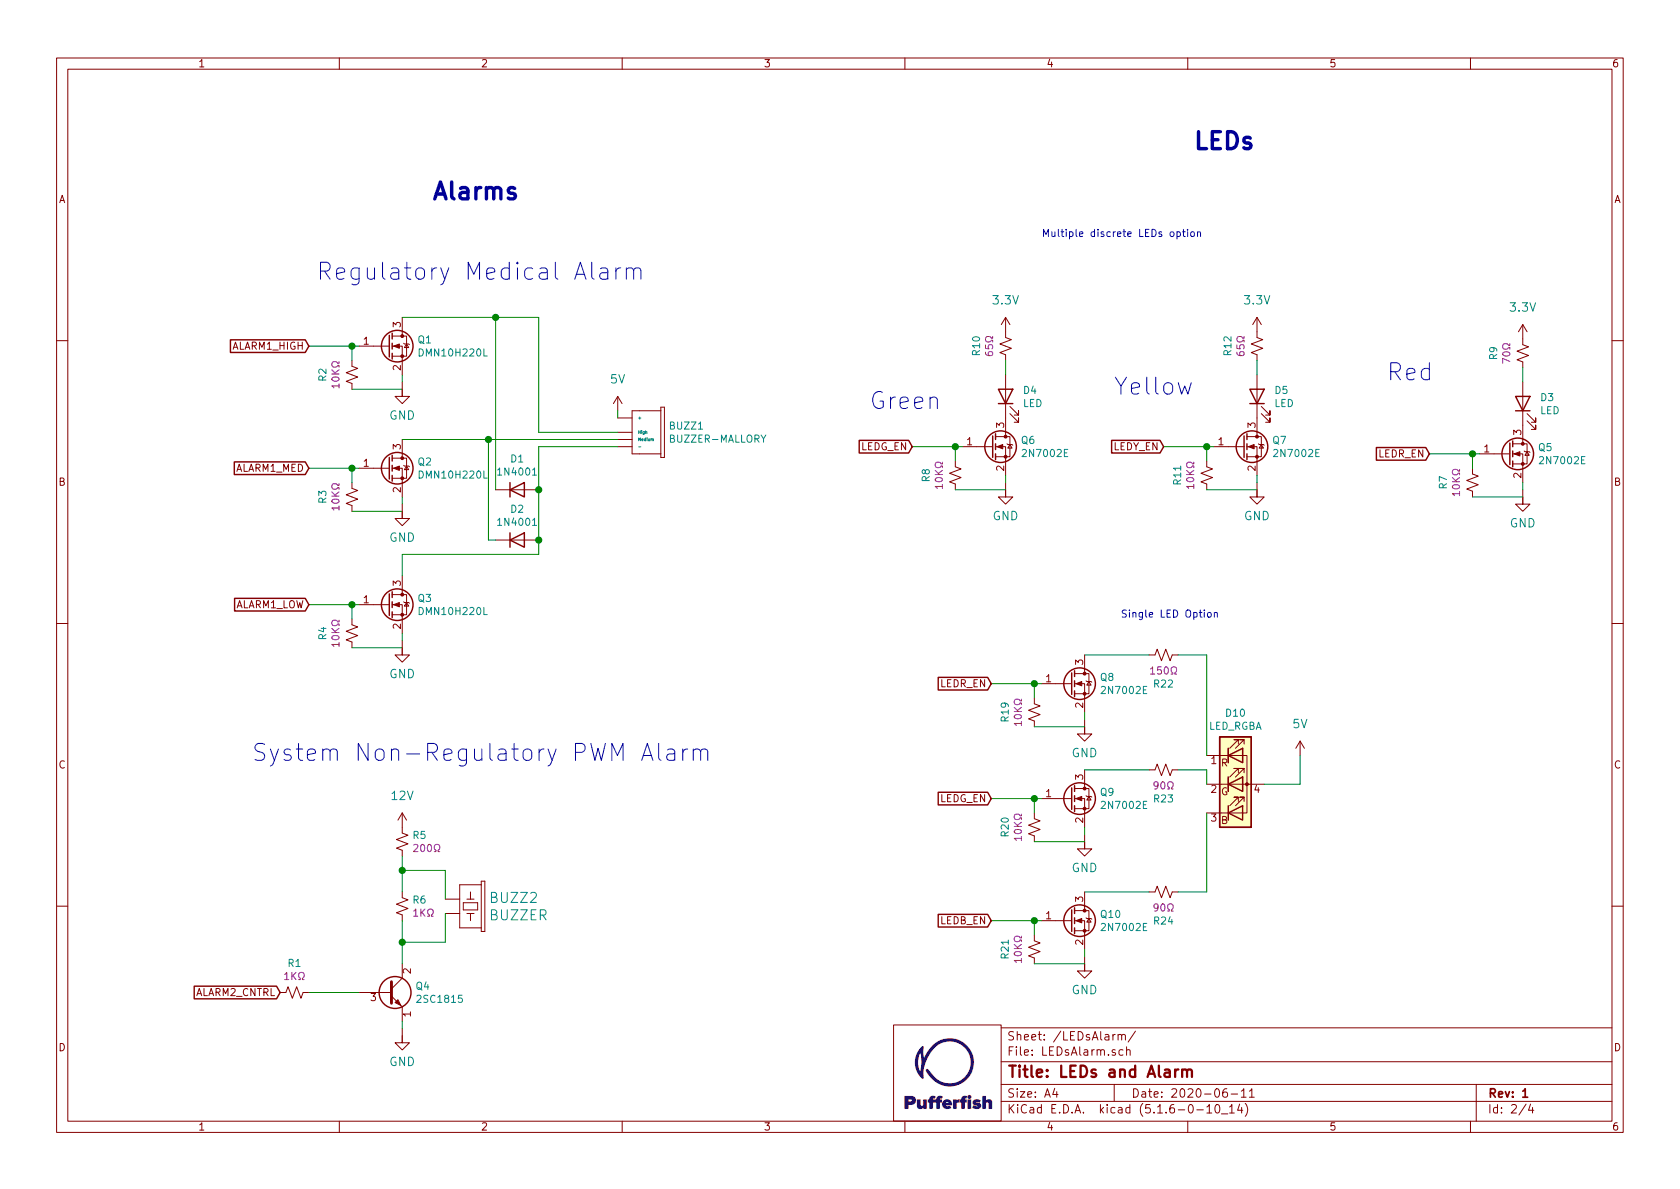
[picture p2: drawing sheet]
EESchema Schematic File Version 4
EELAYER 30 0
EELAYER END
$Descr A4 11693 8268
encoding utf-8
Sheet 2 4
Title "LEDs and Alarm"
Date "2020-06-11"
Rev "1"
Comp ""
Comment1 ""
Comment2 ""
Comment3 ""
Comment4 ""
$EndDescr
$Comp
L Pufferfish:GND #GND?
U 1 1
P 2800 7250
AR Path="/5EE45818" Ref="#GND?"  Part="1" 
AR Path="/5EE41C08/5EE45818" Ref="#GND04"  Part="1" 
F 0 "#GND04" H 2800 7250 50  0001 C CNN
F 1 "GND" H 2800 7120 59  0000 C CNN
F 2 "" H 2800 7250 50  0001 C CNN
F 3 "" H 2800 7250 50  0001 C CNN
	1    2800 7250
	1    0    0    -1  
$EndComp
$Comp
L Pufferfish:RES_SMD_0805 R?
U 1 1
P 2800 6300
AR Path="/5EE45820" Ref="R?"  Part="1" 
AR Path="/5EE41C08/5EE45820" Ref="R6"  Part="1" 
F 0 "R6" H 2868 6346 50  0000 L CNN
F 1 "RES_SMD_0805" H 2880 6110 50  0001 L CNN
F 2 "Pufferfish:RES_SMD_0805" H 3000 5900 50  0001 C CNN
F 3 "~" H 2800 6300 50  0001 C CNN
F 4 "?%" H 2950 6200 50  0001 C CNN "Tolerance"
F 5 "1KΩ" H 2868 6255 50  0000 L CNN "Resistance"
	1    2800 6300
	1    0    0    -1  
$EndComp
$Comp
L Pufferfish:RES_SMD_0805 R?
U 1 1
P 2050 6900
AR Path="/5EE45828" Ref="R?"  Part="1" 
AR Path="/5EE41C08/5EE45828" Ref="R1"  Part="1" 
F 0 "R1" V 1845 6900 50  0000 C CNN
F 1 "RES_SMD_0805" H 2130 6710 50  0001 L CNN
F 2 "Pufferfish:RES_SMD_0805" H 2250 6500 50  0001 C CNN
F 3 "~" H 2050 6900 50  0001 C CNN
F 4 "?%" H 2200 6800 50  0001 C CNN "Tolerance"
F 5 "1KΩ" V 1936 6900 50  0000 C CNN "Resistance"
	1    2050 6900
	0    1    1    0   
$EndComp
$Comp
L Pufferfish:12V #SUPPLY?
U 1 1
P 2800 5750
AR Path="/5EE4582E" Ref="#SUPPLY?"  Part="1" 
AR Path="/5EE41C08/5EE4582E" Ref="#SUPPLY01"  Part="1" 
F 0 "#SUPPLY01" H 2800 5750 50  0001 C CNN
F 1 "12V" H 2800 5972 59  0000 C CNN
F 2 "" H 2800 5750 50  0001 C CNN
F 3 "" H 2800 5750 50  0001 C CNN
	1    2800 5750
	1    0    0    -1  
$EndComp
Wire Wire Line
	2800 7100 2800 7150
$Comp
L Pufferfish:BUZZER-12MM BUZZ?
U 1 1
P 3200 6250
AR Path="/5EE45835" Ref="BUZZ?"  Part="1" 
AR Path="/5EE41C08/5EE45835" Ref="BUZZ2"  Part="1" 
F 0 "BUZZ2" V 3189 6452 70  0000 L CNN
F 1 "BUZZER" V 3310 6452 70  0000 L CNN
F 2 "Pufferfish:Buzzer_PS1927P02" H 3200 5900 50  0001 C CNN
F 3 "" H 3200 6250 50  0001 C CNN
	1    3200 6250
	0    1    1    0   
$EndComp
Wire Wire Line
	2150 6900 2500 6900
Wire Wire Line
	2800 6700 2800 6550
Wire Wire Line
	2800 6200 2800 6050
Wire Wire Line
	3100 6250 3100 6050
Wire Wire Line
	3100 6050 2800 6050
Connection ~ 2800 6050
Wire Wire Line
	2800 6050 2800 5950
Wire Wire Line
	3100 6350 3100 6550
Wire Wire Line
	3100 6550 2800 6550
Connection ~ 2800 6550
Wire Wire Line
	2800 6550 2800 6400
Text GLabel 1950 6900 0    50   Input ~ 0
ALARM2_CNTRL
$Comp
L Pufferfish:RES_SMD_0805 R?
U 1 1
P 2800 5850
AR Path="/5EE4584A" Ref="R?"  Part="1" 
AR Path="/5EE41C08/5EE4584A" Ref="R5"  Part="1" 
F 0 "R5" H 2868 5896 50  0000 L CNN
F 1 "RES_SMD_0805" H 2880 5660 50  0001 L CNN
F 2 "Pufferfish:RES_SMD_0805" H 3000 5450 50  0001 C CNN
F 3 "~" H 2800 5850 50  0001 C CNN
F 4 "?%" H 2950 5750 50  0001 C CNN "Tolerance"
F 5 "200Ω" H 2868 5805 50  0000 L CNN "Resistance"
	1    2800 5850
	1    0    0    -1  
$EndComp
$Comp
L Pufferfish:RES_SMD_0805 R?
U 1 1
P 10600 2450
AR Path="/5EE527E9" Ref="R?"  Part="1" 
AR Path="/5EE41C08/5EE527E9" Ref="R9"  Part="1" 
F 0 "R9" V 10395 2450 50  0000 C CNN
F 1 "RES_SMD_0805" H 10680 2260 50  0001 L CNN
F 2 "Pufferfish:RES_SMD_0805" H 10800 2050 50  0001 C CNN
F 3 "~" H 10600 2450 50  0001 C CNN
F 4 "?%" H 10750 2350 50  0001 C CNN "Tolerance"
F 5 "70Ω" V 10486 2450 50  0000 C CNN "Resistance"
	1    10600 2450
	1    0    0    -1  
$EndComp
$Comp
L Device:LED D?
U 1 1
P 10600 2800
AR Path="/5EE527EF" Ref="D?"  Part="1" 
AR Path="/5EE41C08/5EE527EF" Ref="D3"  Part="1" 
F 0 "D3" V 10639 2682 50  0000 R CNN
F 1 "LED" V 10548 2682 50  0000 R CNN
F 2 "Pufferfish:LED_SMD_1411_3528" H 10600 2800 50  0001 C CNN
F 3 "~" H 10600 2800 50  0001 C CNN
	1    10600 2800
	0    -1   -1   0   
$EndComp
Wire Wire Line
	10600 2550 10600 2650
$Comp
L Pufferfish:3.3V #SUPPLY03
U 1 1
P 10600 2350
F 0 "#SUPPLY03" H 10600 2350 50  0001 C CNN
F 1 "3.3V" H 10600 2572 59  0000 C CNN
F 2 "" H 10600 2350 50  0001 C CNN
F 3 "" H 10600 2350 50  0001 C CNN
	1    10600 2350
	1    0    0    -1  
$EndComp
$Comp
L Pufferfish:RES_SMD_0805 R?
U 1 1
P 8750 2400
AR Path="/5EE5280E" Ref="R?"  Part="1" 
AR Path="/5EE41C08/5EE5280E" Ref="R12"  Part="1" 
F 0 "R12" V 8545 2400 50  0000 C CNN
F 1 "RES_SMD_0805" H 8830 2210 50  0001 L CNN
F 2 "Pufferfish:RES_SMD_0805" H 8950 2000 50  0001 C CNN
F 3 "~" H 8750 2400 50  0001 C CNN
F 4 "?%" H 8900 2300 50  0001 C CNN "Tolerance"
F 5 "65Ω" V 8636 2400 50  0000 C CNN "Resistance"
	1    8750 2400
	1    0    0    -1  
$EndComp
Wire Wire Line
	8750 2500 8750 2600
$Comp
L Pufferfish:3.3V #SUPPLY05
U 1 1
P 8750 2300
F 0 "#SUPPLY05" H 8750 2300 50  0001 C CNN
F 1 "3.3V" H 8750 2522 59  0000 C CNN
F 2 "" H 8750 2300 50  0001 C CNN
F 3 "" H 8750 2300 50  0001 C CNN
	1    8750 2300
	1    0    0    -1  
$EndComp
$Comp
L Pufferfish:RES_SMD_0805 R?
U 1 1
P 7000 2400
AR Path="/5EE5283F" Ref="R?"  Part="1" 
AR Path="/5EE41C08/5EE5283F" Ref="R10"  Part="1" 
F 0 "R10" V 6795 2400 50  0000 C CNN
F 1 "RES_SMD_0805" H 7080 2210 50  0001 L CNN
F 2 "Pufferfish:RES_SMD_0805" H 7200 2000 50  0001 C CNN
F 3 "~" H 7000 2400 50  0001 C CNN
F 4 "?%" H 7150 2300 50  0001 C CNN "Tolerance"
F 5 "65Ω" V 6886 2400 50  0000 C CNN "Resistance"
	1    7000 2400
	1    0    0    -1  
$EndComp
$Comp
L Device:LED D?
U 1 1
P 7000 2750
AR Path="/5EE52845" Ref="D?"  Part="1" 
AR Path="/5EE41C08/5EE52845" Ref="D4"  Part="1" 
F 0 "D4" V 7039 2632 50  0000 R CNN
F 1 "LED" V 6948 2632 50  0000 R CNN
F 2 "Pufferfish:LED_SMD_1411_3528" H 7000 2750 50  0001 C CNN
F 3 "~" H 7000 2750 50  0001 C CNN
	1    7000 2750
	0    -1   -1   0   
$EndComp
Wire Wire Line
	7000 2500 7000 2600
$Comp
L Pufferfish:3.3V #SUPPLY04
U 1 1
P 7000 2300
F 0 "#SUPPLY04" H 7000 2300 50  0001 C CNN
F 1 "3.3V" H 7000 2522 59  0000 C CNN
F 2 "" H 7000 2300 50  0001 C CNN
F 3 "" H 7000 2300 50  0001 C CNN
	1    7000 2300
	1    0    0    -1  
$EndComp
Text GLabel 6350 3100 0    50   Input ~ 0
LEDG_EN
$Comp
L Pufferfish-Interface-1-rescue:BUZZER-MALLORY-Pufferfish BUZZ1
U 1 1
P 4700 3000
AR Path="/5EE38C1D" Ref="BUZZ1"  Part="1" 
AR Path="/5EE41C08/5EE38C1D" Ref="BUZZ1"  Part="1" 
F 0 "BUZZ1" V 4654 2953 50  0000 L CNN
F 1 "BUZZER-MALLORY" V 4745 2953 50  0000 L CNN
F 2 "Pufferfish:Buzzer-MSS5MMG" H 4700 3000 50  0001 C CNN
F 3 "https://www.mspindy.com/Specifications/MSS5MMG.pdf" H 4700 3000 50  0001 C CNN
	1    4700 3000
	0    1    1    0   
$EndComp
Wire Wire Line
	4300 2850 4300 2900
$Comp
L Pufferfish:5V #SUPPLY02
U 1 1
P 4300 2850
F 0 "#SUPPLY02" H 4300 2850 50  0001 C CNN
F 1 "5V" H 4300 3072 59  0000 C CNN
F 2 "" H 4300 2850 50  0001 C CNN
F 3 "" H 4300 2850 50  0001 C CNN
	1    4300 2850
	1    0    0    -1  
$EndComp
Wire Wire Line
	4300 3100 3750 3100
Text GLabel 2150 3250 0    50   Input ~ 0
ALARM1_MED
Connection ~ 2450 3250
Wire Wire Line
	2450 3250 2500 3250
Wire Wire Line
	2150 3250 2450 3250
$Comp
L Pufferfish:GND #GND?
U 1 1
P 2800 3600
AR Path="/5EE93EE8" Ref="#GND?"  Part="1" 
AR Path="/5EE41C08/5EE93EE8" Ref="#GND02"  Part="1" 
F 0 "#GND02" H 2800 3600 50  0001 C CNN
F 1 "GND" H 2800 3470 59  0000 C CNN
F 2 "" H 2800 3600 50  0001 C CNN
F 3 "" H 2800 3600 50  0001 C CNN
	1    2800 3600
	1    0    0    -1  
$EndComp
Wire Wire Line
	2800 3450 2800 3500
$Comp
L Pufferfish:RES_SMD_0805 R?
U 1 1
P 2450 3450
AR Path="/5EE93EF5" Ref="R?"  Part="1" 
AR Path="/5EE41C08/5EE93EF5" Ref="R3"  Part="1" 
F 0 "R3" V 2245 3450 50  0000 C CNN
F 1 "RES_SMD_0805" H 2530 3260 50  0001 L CNN
F 2 "Pufferfish:RES_SMD_0805" H 2650 3050 50  0001 C CNN
F 3 "~" H 2450 3450 50  0001 C CNN
F 4 "?%" H 2600 3350 50  0001 C CNN "Tolerance"
F 5 "10KΩ" V 2336 3450 50  0000 C CNN "Resistance"
	1    2450 3450
	1    0    0    -1  
$EndComp
Wire Wire Line
	2450 3550 2800 3550
Wire Wire Line
	2450 3250 2450 3350
Wire Wire Line
	2450 4200 2450 4300
Wire Wire Line
	2450 4500 2800 4500
$Comp
L Pufferfish:RES_SMD_0805 R?
U 1 1
P 2450 4400
AR Path="/5EE5B711" Ref="R?"  Part="1" 
AR Path="/5EE41C08/5EE5B711" Ref="R4"  Part="1" 
F 0 "R4" V 2245 4400 50  0000 C CNN
F 1 "RES_SMD_0805" H 2530 4210 50  0001 L CNN
F 2 "Pufferfish:RES_SMD_0805" H 2650 4000 50  0001 C CNN
F 3 "~" H 2450 4400 50  0001 C CNN
F 4 "?%" H 2600 4300 50  0001 C CNN "Tolerance"
F 5 "10KΩ" V 2336 4400 50  0000 C CNN "Resistance"
	1    2450 4400
	1    0    0    -1  
$EndComp
Wire Wire Line
	2800 4400 2800 4450
$Comp
L Pufferfish:GND #GND?
U 1 1
P 2800 4550
AR Path="/5EE5B705" Ref="#GND?"  Part="1" 
AR Path="/5EE41C08/5EE5B705" Ref="#GND03"  Part="1" 
F 0 "#GND03" H 2800 4550 50  0001 C CNN
F 1 "GND" H 2800 4420 59  0000 C CNN
F 2 "" H 2800 4550 50  0001 C CNN
F 3 "" H 2800 4550 50  0001 C CNN
	1    2800 4550
	1    0    0    -1  
$EndComp
Wire Wire Line
	2150 4200 2450 4200
Wire Wire Line
	2450 4200 2500 4200
Connection ~ 2450 4200
Text GLabel 2150 4200 0    50   Input ~ 0
ALARM1_LOW
Wire Wire Line
	2800 3850 2800 4000
Text GLabel 2150 2400 0    50   Input ~ 0
ALARM1_HIGH
Connection ~ 2450 2400
Wire Wire Line
	2450 2400 2500 2400
Wire Wire Line
	2150 2400 2450 2400
$Comp
L Pufferfish:GND #GND?
U 1 1
P 2800 2750
AR Path="/5EEAC69F" Ref="#GND?"  Part="1" 
AR Path="/5EE41C08/5EEAC69F" Ref="#GND01"  Part="1" 
F 0 "#GND01" H 2800 2750 50  0001 C CNN
F 1 "GND" H 2800 2620 59  0000 C CNN
F 2 "" H 2800 2750 50  0001 C CNN
F 3 "" H 2800 2750 50  0001 C CNN
	1    2800 2750
	1    0    0    -1  
$EndComp
Wire Wire Line
	2800 2600 2800 2650
$Comp
L Pufferfish:RES_SMD_0805 R?
U 1 1
P 2450 2600
AR Path="/5EEAC6AC" Ref="R?"  Part="1" 
AR Path="/5EE41C08/5EEAC6AC" Ref="R2"  Part="1" 
F 0 "R2" V 2245 2600 50  0000 C CNN
F 1 "RES_SMD_0805" H 2530 2410 50  0001 L CNN
F 2 "Pufferfish:RES_SMD_0805" H 2650 2200 50  0001 C CNN
F 3 "~" H 2450 2600 50  0001 C CNN
F 4 "?%" H 2600 2500 50  0001 C CNN "Tolerance"
F 5 "10KΩ" V 2336 2600 50  0000 C CNN "Resistance"
	1    2450 2600
	1    0    0    -1  
$EndComp
Wire Wire Line
	2450 2700 2800 2700
Wire Wire Line
	2450 2400 2450 2500
Wire Wire Line
	3750 3000 4300 3000
Wire Wire Line
	3750 2200 3750 3000
Wire Wire Line
	3450 3400 3450 2200
Wire Wire Line
	3450 2200 3750 2200
Wire Wire Line
	3400 3050 3400 3750
Wire Wire Line
	3400 3750 3450 3750
Wire Wire Line
	2800 3050 3400 3050
Connection ~ 3400 3050
Wire Wire Line
	3400 3050 4300 3050
Wire Wire Line
	2800 3850 3750 3850
Wire Wire Line
	2800 2200 3450 2200
Connection ~ 3450 2200
$Comp
L Transistor_BJT:2SC1815 Q?
U 1 1
P 2700 6900
AR Path="/5EE45812" Ref="Q?"  Part="1" 
AR Path="/5EE41C08/5EE45812" Ref="Q4"  Part="1" 
F 0 "Q4" H 2890 6946 50  0000 L CNN
F 1 "2SC1815" H 2890 6855 50  0000 L CNN
F 2 "Package_TO_SOT_THT:TO-92_Inline" H 2900 6825 50  0001 L CIN
F 3 "https://media.digikey.com/pdf/Data%20Sheets/Toshiba%20PDFs/2SC1815.pdf" H 2700 6900 50  0001 L CNN
	1    2700 6900
	1    0    0    -1  
$EndComp
Wire Wire Line
	6650 3100 6650 3200
Wire Wire Line
	6650 3400 7000 3400
$Comp
L Pufferfish:RES_SMD_0805 R?
U 1 1
P 6650 3300
AR Path="/5EEE3D01" Ref="R?"  Part="1" 
AR Path="/5EE41C08/5EEE3D01" Ref="R8"  Part="1" 
F 0 "R8" V 6445 3300 50  0000 C CNN
F 1 "RES_SMD_0805" H 6730 3110 50  0001 L CNN
F 2 "Pufferfish:RES_SMD_0805" H 6850 2900 50  0001 C CNN
F 3 "~" H 6650 3300 50  0001 C CNN
F 4 "?%" H 6800 3200 50  0001 C CNN "Tolerance"
F 5 "10KΩ" V 6536 3300 50  0000 C CNN "Resistance"
	1    6650 3300
	1    0    0    -1  
$EndComp
Wire Wire Line
	7000 3300 7000 3350
$Comp
L Pufferfish:GND #GND?
U 1 1
P 7000 3450
AR Path="/5EEE3D0C" Ref="#GND?"  Part="1" 
AR Path="/5EE41C08/5EEE3D0C" Ref="#GND06"  Part="1" 
F 0 "#GND06" H 7000 3450 50  0001 C CNN
F 1 "GND" H 7000 3320 59  0000 C CNN
F 2 "" H 7000 3450 50  0001 C CNN
F 3 "" H 7000 3450 50  0001 C CNN
	1    7000 3450
	1    0    0    -1  
$EndComp
Wire Wire Line
	6350 3100 6650 3100
Wire Wire Line
	6650 3100 6700 3100
Connection ~ 6650 3100
Text GLabel 8100 3100 0    50   Input ~ 0
LEDY_EN
Wire Wire Line
	8400 3100 8400 3200
Wire Wire Line
	8400 3400 8750 3400
$Comp
L Transistor_FET:2N7002E Q7
U 1 1
P 8650 3100
F 0 "Q7" H 8854 3146 50  0000 L CNN
F 1 "2N7002E" H 8854 3055 50  0000 L CNN
F 2 "Package_TO_SOT_SMD:SOT-23" H 8850 3025 50  0001 L CIN
F 3 "http://www.diodes.com/assets/Datasheets/ds30376.pdf" H 8650 3100 50  0001 L CNN
	1    8650 3100
	1    0    0    -1  
$EndComp
$Comp
L Pufferfish:RES_SMD_0805 R?
U 1 1
P 8400 3300
AR Path="/5EEF055B" Ref="R?"  Part="1" 
AR Path="/5EE41C08/5EEF055B" Ref="R11"  Part="1" 
F 0 "R11" V 8195 3300 50  0000 C CNN
F 1 "RES_SMD_0805" H 8480 3110 50  0001 L CNN
F 2 "Pufferfish:RES_SMD_0805" H 8600 2900 50  0001 C CNN
F 3 "~" H 8400 3300 50  0001 C CNN
F 4 "?%" H 8550 3200 50  0001 C CNN "Tolerance"
F 5 "10KΩ" V 8286 3300 50  0000 C CNN "Resistance"
	1    8400 3300
	1    0    0    -1  
$EndComp
Wire Wire Line
	8750 3300 8750 3350
$Comp
L Pufferfish:GND #GND?
U 1 1
P 8750 3450
AR Path="/5EEF0566" Ref="#GND?"  Part="1" 
AR Path="/5EE41C08/5EEF0566" Ref="#GND07"  Part="1" 
F 0 "#GND07" H 8750 3450 50  0001 C CNN
F 1 "GND" H 8750 3320 59  0000 C CNN
F 2 "" H 8750 3450 50  0001 C CNN
F 3 "" H 8750 3450 50  0001 C CNN
	1    8750 3450
	1    0    0    -1  
$EndComp
Wire Wire Line
	8100 3100 8400 3100
Wire Wire Line
	8400 3100 8450 3100
Connection ~ 8400 3100
$Comp
L Device:LED D?
U 1 1
P 8750 2750
AR Path="/5EE52814" Ref="D?"  Part="1" 
AR Path="/5EE41C08/5EE52814" Ref="D5"  Part="1" 
F 0 "D5" V 8789 2632 50  0000 R CNN
F 1 "LED" V 8698 2632 50  0000 R CNN
F 2 "Pufferfish:LED_SMD_1411_3528" H 8750 2750 50  0001 C CNN
F 3 "~" H 8750 2750 50  0001 C CNN
	1    8750 2750
	0    -1   -1   0   
$EndComp
Text GLabel 9950 3150 0    50   Input ~ 0
LEDR_EN
Wire Wire Line
	10250 3150 10250 3250
Wire Wire Line
	10250 3450 10600 3450
$Comp
L Transistor_FET:2N7002E Q5
U 1 1
P 10500 3150
F 0 "Q5" H 10704 3196 50  0000 L CNN
F 1 "2N7002E" H 10704 3105 50  0000 L CNN
F 2 "Package_TO_SOT_SMD:SOT-23" H 10700 3075 50  0001 L CIN
F 3 "http://www.diodes.com/assets/Datasheets/ds30376.pdf" H 10500 3150 50  0001 L CNN
	1    10500 3150
	1    0    0    -1  
$EndComp
$Comp
L Pufferfish:RES_SMD_0805 R?
U 1 1
P 10250 3350
AR Path="/5EF03623" Ref="R?"  Part="1" 
AR Path="/5EE41C08/5EF03623" Ref="R7"  Part="1" 
F 0 "R7" V 10045 3350 50  0000 C CNN
F 1 "RES_SMD_0805" H 10330 3160 50  0001 L CNN
F 2 "Pufferfish:RES_SMD_0805" H 10450 2950 50  0001 C CNN
F 3 "~" H 10250 3350 50  0001 C CNN
F 4 "?%" H 10400 3250 50  0001 C CNN "Tolerance"
F 5 "10KΩ" V 10136 3350 50  0000 C CNN "Resistance"
	1    10250 3350
	1    0    0    -1  
$EndComp
Wire Wire Line
	10600 3350 10600 3400
$Comp
L Pufferfish:GND #GND?
U 1 1
P 10600 3500
AR Path="/5EF0362E" Ref="#GND?"  Part="1" 
AR Path="/5EE41C08/5EF0362E" Ref="#GND05"  Part="1" 
F 0 "#GND05" H 10600 3500 50  0001 C CNN
F 1 "GND" H 10600 3370 59  0000 C CNN
F 2 "" H 10600 3500 50  0001 C CNN
F 3 "" H 10600 3500 50  0001 C CNN
	1    10600 3500
	1    0    0    -1  
$EndComp
Wire Wire Line
	9950 3150 10250 3150
Wire Wire Line
	10250 3150 10300 3150
Connection ~ 10250 3150
Text Notes 8300 1050 0    118  ~ 24
LEDs
Text Notes 3000 1400 0    118  ~ 24
Alarms
Text Notes 2200 1950 0    118  ~ 0
Regulatory Medical Alarm
Text Notes 1750 5300 0    118  ~ 0
System Non-Regulatory PWM Alarm
Text Notes 9650 2650 0    118  ~ 0
Red
Text Notes 7750 2750 0    118  ~ 0
Yellow
Text Notes 6050 2850 0    118  ~ 0
Green
$Comp
L Transistor_FET:DMN10H220L Q2
U 1 1
P 2700 3250
F 0 "Q2" H 2904 3296 50  0000 L CNN
F 1 "DMN10H220L" H 2904 3205 50  0000 L CNN
F 2 "Package_TO_SOT_SMD:SOT-23" H 2900 3175 50  0001 L CIN
F 3 "http://www.diodes.com/assets/Datasheets/DMN10H220L.pdf" H 2700 3250 50  0001 L CNN
	1    2700 3250
	1    0    0    -1  
$EndComp
$Comp
L Transistor_FET:DMN10H220L Q1
U 1 1
P 2700 2400
F 0 "Q1" H 2904 2446 50  0000 L CNN
F 1 "DMN10H220L" H 2904 2355 50  0000 L CNN
F 2 "Package_TO_SOT_SMD:SOT-23" H 2900 2325 50  0001 L CIN
F 3 "http://www.diodes.com/assets/Datasheets/DMN10H220L.pdf" H 2700 2400 50  0001 L CNN
	1    2700 2400
	1    0    0    -1  
$EndComp
$Comp
L Transistor_FET:DMN10H220L Q3
U 1 1
P 2700 4200
F 0 "Q3" H 2904 4246 50  0000 L CNN
F 1 "DMN10H220L" H 2904 4155 50  0000 L CNN
F 2 "Package_TO_SOT_SMD:SOT-23" H 2900 4125 50  0001 L CIN
F 3 "http://www.diodes.com/assets/Datasheets/DMN10H220L.pdf" H 2700 4200 50  0001 L CNN
	1    2700 4200
	1    0    0    -1  
$EndComp
$Comp
L Diode:1N4001 D2
U 1 1
P 3600 3750
F 0 "D2" H 3600 3967 50  0000 C CNN
F 1 "1N4001" H 3600 3876 50  0000 C CNN
F 2 "Diode_THT:D_DO-41_SOD81_P10.16mm_Horizontal" H 3600 3575 50  0001 C CNN
F 3 "http://www.vishay.com/docs/88503/1n4001.pdf" H 3600 3750 50  0001 C CNN
	1    3600 3750
	1    0    0    -1  
$EndComp
Wire Wire Line
	3750 3100 3750 3400
$Comp
L Diode:1N4001 D1
U 1 1
P 3600 3400
F 0 "D1" H 3600 3617 50  0000 C CNN
F 1 "1N4001" H 3600 3526 50  0000 C CNN
F 2 "Diode_THT:D_DO-41_SOD81_P10.16mm_Horizontal" H 3600 3225 50  0001 C CNN
F 3 "http://www.vishay.com/docs/88503/1n4001.pdf" H 3600 3400 50  0001 C CNN
	1    3600 3400
	1    0    0    -1  
$EndComp
Connection ~ 3750 3400
Wire Wire Line
	3750 3400 3750 3750
Connection ~ 3750 3750
Wire Wire Line
	3750 3750 3750 3850
$Comp
L Transistor_FET:2N7002E Q6
U 1 1
P 6900 3100
F 0 "Q6" H 7104 3146 50  0000 L CNN
F 1 "2N7002E" H 7104 3055 50  0000 L CNN
F 2 "Package_TO_SOT_SMD:SOT-23" H 7100 3025 50  0001 L CIN
F 3 "http://www.diodes.com/assets/Datasheets/ds30376.pdf" H 6900 3100 50  0001 L CNN
	1    6900 3100
	1    0    0    -1  
$EndComp
Text GLabel 6900 4750 0    50   Input ~ 0
LEDR_EN
Wire Wire Line
	7200 4750 7200 4850
Wire Wire Line
	7200 5050 7550 5050
$Comp
L Pufferfish:RES_SMD_0805 R?
U 1 1
P 7200 4950
AR Path="/5EF19DFB" Ref="R?"  Part="1" 
AR Path="/5EE41C08/5EF19DFB" Ref="R19"  Part="1" 
F 0 "R19" V 6995 4950 50  0000 C CNN
F 1 "RES_SMD_0805" H 7280 4760 50  0001 L CNN
F 2 "Pufferfish:RES_SMD_0805" H 7400 4550 50  0001 C CNN
F 3 "~" H 7200 4950 50  0001 C CNN
F 4 "?%" H 7350 4850 50  0001 C CNN "Tolerance"
F 5 "10KΩ" V 7086 4950 50  0000 C CNN "Resistance"
	1    7200 4950
	1    0    0    -1  
$EndComp
Wire Wire Line
	7550 4950 7550 5000
$Comp
L Pufferfish:GND #GND?
U 1 1
P 7550 5100
AR Path="/5EF19E02" Ref="#GND?"  Part="1" 
AR Path="/5EE41C08/5EF19E02" Ref="#GND0101"  Part="1" 
F 0 "#GND0101" H 7550 5100 50  0001 C CNN
F 1 "GND" H 7550 4970 59  0000 C CNN
F 2 "" H 7550 5100 50  0001 C CNN
F 3 "" H 7550 5100 50  0001 C CNN
	1    7550 5100
	1    0    0    -1  
$EndComp
Wire Wire Line
	6900 4750 7200 4750
Wire Wire Line
	7200 4750 7250 4750
Connection ~ 7200 4750
$Comp
L Transistor_FET:2N7002E Q8
U 1 1
P 7450 4750
F 0 "Q8" H 7654 4796 50  0000 L CNN
F 1 "2N7002E" H 7654 4705 50  0000 L CNN
F 2 "Package_TO_SOT_SMD:SOT-23" H 7650 4675 50  0001 L CIN
F 3 "http://www.diodes.com/assets/Datasheets/ds30376.pdf" H 7450 4750 50  0001 L CNN
	1    7450 4750
	1    0    0    -1  
$EndComp
Text GLabel 6900 5550 0    50   Input ~ 0
LEDG_EN
Wire Wire Line
	7200 5550 7200 5650
Wire Wire Line
	7200 5850 7550 5850
$Comp
L Pufferfish:RES_SMD_0805 R?
U 1 1
P 7200 5750
AR Path="/5EF1AFA9" Ref="R?"  Part="1" 
AR Path="/5EE41C08/5EF1AFA9" Ref="R20"  Part="1" 
F 0 "R20" V 6995 5750 50  0000 C CNN
F 1 "RES_SMD_0805" H 7280 5560 50  0001 L CNN
F 2 "Pufferfish:RES_SMD_0805" H 7400 5350 50  0001 C CNN
F 3 "~" H 7200 5750 50  0001 C CNN
F 4 "?%" H 7350 5650 50  0001 C CNN "Tolerance"
F 5 "10KΩ" V 7086 5750 50  0000 C CNN "Resistance"
	1    7200 5750
	1    0    0    -1  
$EndComp
Wire Wire Line
	7550 5750 7550 5800
$Comp
L Pufferfish:GND #GND?
U 1 1
P 7550 5900
AR Path="/5EF1AFB4" Ref="#GND?"  Part="1" 
AR Path="/5EE41C08/5EF1AFB4" Ref="#GND0102"  Part="1" 
F 0 "#GND0102" H 7550 5900 50  0001 C CNN
F 1 "GND" H 7550 5770 59  0000 C CNN
F 2 "" H 7550 5900 50  0001 C CNN
F 3 "" H 7550 5900 50  0001 C CNN
	1    7550 5900
	1    0    0    -1  
$EndComp
Wire Wire Line
	6900 5550 7200 5550
Wire Wire Line
	7200 5550 7250 5550
Connection ~ 7200 5550
$Comp
L Transistor_FET:2N7002E Q9
U 1 1
P 7450 5550
F 0 "Q9" H 7654 5596 50  0000 L CNN
F 1 "2N7002E" H 7654 5505 50  0000 L CNN
F 2 "Package_TO_SOT_SMD:SOT-23" H 7650 5475 50  0001 L CIN
F 3 "http://www.diodes.com/assets/Datasheets/ds30376.pdf" H 7450 5550 50  0001 L CNN
	1    7450 5550
	1    0    0    -1  
$EndComp
Text GLabel 6900 6400 0    50   Input ~ 0
LEDB_EN
Wire Wire Line
	7200 6400 7200 6500
Wire Wire Line
	7200 6700 7550 6700
$Comp
L Pufferfish:RES_SMD_0805 R?
U 1 1
P 7200 6600
AR Path="/5EF24A20" Ref="R?"  Part="1" 
AR Path="/5EE41C08/5EF24A20" Ref="R21"  Part="1" 
F 0 "R21" V 6995 6600 50  0000 C CNN
F 1 "RES_SMD_0805" H 7280 6410 50  0001 L CNN
F 2 "Pufferfish:RES_SMD_0805" H 7400 6200 50  0001 C CNN
F 3 "~" H 7200 6600 50  0001 C CNN
F 4 "?%" H 7350 6500 50  0001 C CNN "Tolerance"
F 5 "10KΩ" V 7086 6600 50  0000 C CNN "Resistance"
	1    7200 6600
	1    0    0    -1  
$EndComp
Wire Wire Line
	7550 6600 7550 6650
$Comp
L Pufferfish:GND #GND?
U 1 1
P 7550 6750
AR Path="/5EF24A2B" Ref="#GND?"  Part="1" 
AR Path="/5EE41C08/5EF24A2B" Ref="#GND0103"  Part="1" 
F 0 "#GND0103" H 7550 6750 50  0001 C CNN
F 1 "GND" H 7550 6620 59  0000 C CNN
F 2 "" H 7550 6750 50  0001 C CNN
F 3 "" H 7550 6750 50  0001 C CNN
	1    7550 6750
	1    0    0    -1  
$EndComp
Wire Wire Line
	6900 6400 7200 6400
Wire Wire Line
	7200 6400 7250 6400
Connection ~ 7200 6400
$Comp
L Transistor_FET:2N7002E Q10
U 1 1
P 7450 6400
F 0 "Q10" H 7654 6446 50  0000 L CNN
F 1 "2N7002E" H 7654 6355 50  0000 L CNN
F 2 "Package_TO_SOT_SMD:SOT-23" H 7650 6325 50  0001 L CIN
F 3 "http://www.diodes.com/assets/Datasheets/ds30376.pdf" H 7450 6400 50  0001 L CNN
	1    7450 6400
	1    0    0    -1  
$EndComp
Wire Wire Line
	8400 4550 8400 5250
Wire Wire Line
	8400 5350 8400 5450
Wire Wire Line
	8400 6200 8400 5650
$Comp
L Device:LED_RGBA D10
U 1 1
P 8600 5450
F 0 "D10" H 8600 5947 50  0000 C CNN
F 1 "LED_RGBA" H 8600 5856 50  0000 C CNN
F 2 "Pufferfish:LED_D10.0mm-4_RGB" H 8600 5400 50  0001 C CNN
F 3 "~" H 8600 5400 50  0001 C CNN
	1    8600 5450
	1    0    0    -1  
$EndComp
Wire Wire Line
	7550 6200 8000 6200
$Comp
L Pufferfish:RES_SMD_0805 R?
U 1 1
P 8100 6200
AR Path="/5EF569D7" Ref="R?"  Part="1" 
AR Path="/5EE41C08/5EF569D7" Ref="R24"  Part="1" 
F 0 "R24" V 7895 6200 50  0000 C CNN
F 1 "RES_SMD_0805" H 8180 6010 50  0001 L CNN
F 2 "Pufferfish:RES_SMD_0805" H 8300 5800 50  0001 C CNN
F 3 "~" H 8100 6200 50  0001 C CNN
F 4 "?%" H 8250 6100 50  0001 C CNN "Tolerance"
F 5 "90Ω" V 7986 6200 50  0000 C CNN "Resistance"
	1    8100 6200
	0    -1   -1   0   
$EndComp
$Comp
L Pufferfish:RES_SMD_0805 R?
U 1 1
P 8100 5350
AR Path="/5EF60DB6" Ref="R?"  Part="1" 
AR Path="/5EE41C08/5EF60DB6" Ref="R23"  Part="1" 
F 0 "R23" V 7895 5350 50  0000 C CNN
F 1 "RES_SMD_0805" H 8180 5160 50  0001 L CNN
F 2 "Pufferfish:RES_SMD_0805" H 8300 4950 50  0001 C CNN
F 3 "~" H 8100 5350 50  0001 C CNN
F 4 "?%" H 8250 5250 50  0001 C CNN "Tolerance"
F 5 "90Ω" V 7986 5350 50  0000 C CNN "Resistance"
	1    8100 5350
	0    -1   -1   0   
$EndComp
$Comp
L Pufferfish:RES_SMD_0805 R?
U 1 1
P 8100 4550
AR Path="/5EF62BE3" Ref="R?"  Part="1" 
AR Path="/5EE41C08/5EF62BE3" Ref="R22"  Part="1" 
F 0 "R22" V 7895 4550 50  0000 C CNN
F 1 "RES_SMD_0805" H 8180 4360 50  0001 L CNN
F 2 "Pufferfish:RES_SMD_0805" H 8300 4150 50  0001 C CNN
F 3 "~" H 8100 4550 50  0001 C CNN
F 4 "?%" H 8250 4450 50  0001 C CNN "Tolerance"
F 5 "150Ω" V 7986 4550 50  0000 C CNN "Resistance"
	1    8100 4550
	0    -1   -1   0   
$EndComp
Wire Wire Line
	7550 4550 8000 4550
Wire Wire Line
	8200 4550 8400 4550
Wire Wire Line
	8200 5350 8400 5350
Wire Wire Line
	8000 5350 7550 5350
Wire Wire Line
	8200 6200 8400 6200
Wire Wire Line
	8800 5450 9050 5450
Wire Wire Line
	9050 5450 9050 5250
$Comp
L Pufferfish:5V #SUPPLY0101
U 1 1
P 9050 5250
F 0 "#SUPPLY0101" H 9050 5250 50  0001 C CNN
F 1 "5V" H 9050 5472 59  0000 C CNN
F 2 "" H 9050 5250 50  0001 C CNN
F 3 "" H 9050 5250 50  0001 C CNN
	1    9050 5250
	1    0    0    -1  
$EndComp
Text Notes 7800 4300 0    50   ~ 0
Single LED Option
Text Notes 7250 1650 0    50   ~ 0
Multiple discrete LEDs option
$EndSCHEMATC
